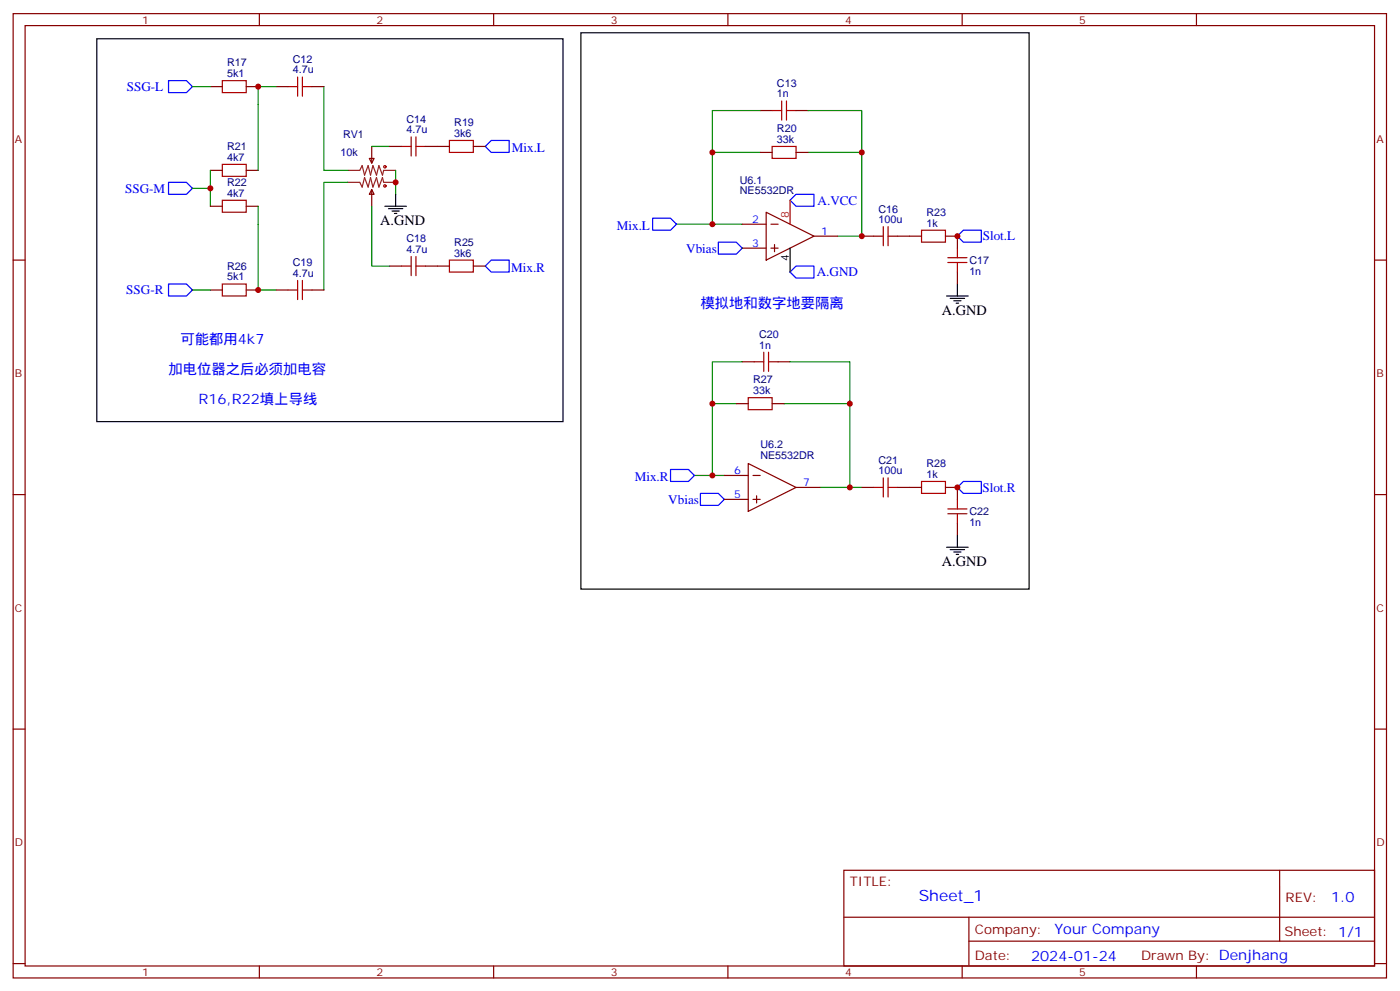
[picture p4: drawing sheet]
<svg xmlns="http://www.w3.org/2000/svg" width="413mm" height="292mm" viewBox="0 0 413 292" stroke-linecap="round" stroke-linejoin="round" font-family="sans-serif">
<g fill="none" stroke="#870000" stroke-width=".35">
<path d="M3.9 4h405.3v284.4h-405.3zM7.4 7.5h398.3v277.3h-398.3zM76.6 4v3.5M145.7 4v3.5M214.8 4v3.5M284 4v3.5M353.1 4v3.5M62.1 25.5h3.5M72.7 25.5h3.5M81.5 25.5h3.5M92.1 25.5h3.5M224.4 32.6h3.5"/>
<path d="M234.9 32.6h3.6M62.1 50.2h3.5M72.7 50.2h3.5M109 46.7h1.4l-.7 1.4zM109.7 55.9l.7 1.4h-1.4zM109.7 43.2v4.9M109.7 55.9v4.9M115 43.2h3.5M125.6 43.2h7M139.7 43.2h3.5M224.4 44.9h3.5M234.9 44.9h3.6"/>
<path d="M3.9 76.7h3.5M62.1 60.8h3.5M72.7 60.8h3.5M115 78.5h3.5M125.6 78.5h7M139.7 78.5h3.5M219.1 66.1h7M219.1 73.2h7M226.1 62.6l14.1 7-14.1 7.1zM227.5 66.1h2.2M227.5 73.2h2.2M228.6 72.1v2.1"/>
<path d="M240.2 69.6h7.1M254.4 69.6h3.5M264.9 69.6h7.1M279 69.6h3.6v3.6M405.7 76.7h3.5M62.1 85.5h3.5M72.7 85.5h3.5M81.5 85.5h3.5M92.1 85.5h3.5M282.6 80.2v3.5M217.3 119h3.5M219.1 106.7h3.5"/>
<path d="M227.9 119h3.5M229.7 106.7h3.5M220.8 136.7l14.1 7-14.1 7.1zM3.9 145.8h3.5M213.8 140.2h7M213.8 147.2h7M222.2 140.2h2.2M222.2 147.2h2.2M223.3 146.2v2.1M234.9 143.7h7.1M254.4 143.7h3.5M264.9 143.7h7.1"/>
<path d="M279 143.7h3.6v3.5M282.6 154.3v3.5M405.7 145.8h3.5M3.9 215h3.5M405.7 215h3.5M249.1 256.6h156.6v28.2h-156.6zM377.7 256.6v20.9M249.1 270.5h156.5M286 277.5h119.6M286 270.5v14.1M3.9 284.1h3.5M76.6 284.8v3.6"/>
<path d="M145.7 284.8v3.6M214.8 284.8v3.6M284 284.8v3.6M353.1 284.8v3.6M405.7 284.1h3.5"/>
</g>
<g fill="none" stroke="#a10000" stroke-width=".35">
<path d="M65.6 23.8h7.1v3.5h-7.1zM85 25.5h2.8M87.8 22.7v5.7M89.3 25.5h2.8M89.3 22.7v5.7M227.9 32.6h2.8M230.7 29.8v5.6M232.1 32.6h2.8M232.1 29.8v5.6M65.6 48.5h7.1v3.5h-7.1zM65.6 59.1h7.1v3.5h-7.1zM118.5 43.2h2.9"/>
<path d="M121.4 40.4v5.6M122.8 43.2h2.8M122.8 40.4v5.6M132.6 41.4h7.1v3.5h-7.1zM227.9 43.2h7v3.5h-7zM118.5 78.5h2.9M121.4 75.6v5.7M122.8 75.6v5.7M122.8 78.5h2.8M132.6 76.7h7.1v3.5h-7.1zM257.9 69.6h2.8M260.7 66.8v5.7"/>
<path d="M262.1 69.6h2.8M262.1 66.8v5.7M272 67.9h7v3.5h-7zM279.8 77.4h5.6M279.8 76h5.6M282.6 73.2v2.8M282.6 77.4v2.8M65.6 83.7h7.1v3.6h-7.1zM85 85.5h2.8M87.8 82.7v5.6M89.3 82.7v5.6M89.3 85.5h2.8"/>
<path d="M220.8 117.3h7.1v3.5h-7.1zM222.6 106.7h2.8M225.4 103.9v5.6M226.8 106.7h2.9M226.8 103.9v5.6M257.9 143.7h2.8M260.7 140.9v5.6M262.1 140.9v5.6M262.1 143.7h2.8M272 142h7v3.5h-7zM279.8 151.5h5.6M279.8 150.1h5.6"/>
<path d="M282.6 147.2v2.9M282.6 151.5v2.8"/>
<circle cx="113.6" cy="49.2" r=".35"/>
<circle cx="113.6" cy="54.8" r=".35"/>
</g>
<path d="M102.7 50.2h3.5l.7-1.4 .7 2.8 1.1-2.8 .7 2.8 .7-2.8 1 2.8 .7-2.8 1.1 2.8 .3-1.4h3.6M102.7 53.8h3.5l.7 1.4 .7-2.8 1.1 2.8 .7-2.8 .7 2.8 1-2.8 .7 2.8 1.1-2.8 .3 1.4h3.6" fill="none" stroke="#8c2424" stroke-width=".35"/>
<g fill="none" stroke="#008700" stroke-width=".35">
<path d="M56.8 25.5h5.3M81.5 25.5h-5.3v24.7M95.6 25.5v24.7h7.1M224.4 32.6h-14.1v12.3M238.5 32.6h15.9v12.3M56.8 55.5h5.3M62.1 50.2v10.6M102.7 53.8h-7.1v31.7M109.7 43.2h5.3M116.8 50.2v7.1M224.4 44.9h-14.1v21.2M238.5 44.9h15.9v24.7h-7.1"/>
<path d="M76.2 60.8v24.7h5.3M109.7 60.8v17.7h5.3M199.7 66.1h19.4M56.8 85.5h5.3M217.3 119h-7v21.2M219.1 106.7h-8.8v12.3M231.4 119h19.4v24.7h-8.8M233.2 106.7h17.6v12.3M205 140.2h8.8M250.8 143.7h3.6"/>
</g>
<g fill="none" stroke="#000" stroke-width=".35">
<path d="M28.6 11.4h137.6v112.9h-137.6zM171.4 9.7h132.3v164h-132.3zM116.8 57.3v3.5M113.6 60.8h6.3M114.7 61.5h4.2M115.7 62.2h2.1M116.4 62.9h.7M233.2 73.2v7M279.4 87.3h6.4M280.5 88h4.2M281.5 88.7h2.1M282.2 89.4h.7"/>
<path d="M282.6 83.7v3.6M282.6 157.8v3.6M279.4 161.4h6.4M280.5 162.1h4.2M281.5 162.8h2.1M282.2 163.5h.7"/>
</g>
<g fill="none" stroke="#00f" stroke-width=".35">
<path d="M49.7 23.8h5.3l1.8 1.7-1.8 1.8h-5.3zM49.7 53.8h5.3l1.8 1.7-1.8 1.8h-5.3zM145 41.4h5.3v3.5h-5.3l-1.8-1.7zM234.9 57.3h5.3v3.5h-5.3l-1.7-1.7zM145 76.7h5.3v3.5h-5.3l-1.8-1.7zM192.6 64.3h5.3l1.8 1.8-1.8 1.8h-5.3zM212 71.4h5.3l1.8 1.8-1.8 1.7h-5.3zM284.3 67.9h5.3v3.5h-5.3l-1.7-1.8zM49.7 83.7h5.3l1.8 1.8-1.8 1.8h-5.3zM233.2 80.2l1.7-1.7h5.3v3.5h-5.3zM197.9 138.4h5.3l1.8 1.8-1.8 1.8h-5.3zM206.7 145.5h5.3l1.8 1.7-1.8 1.8h-5.3z"/>
<path d="M284.3 142h5.3v3.5h-5.3l-1.7-1.8z"/>
</g>
<path d="M233.2 59.1v7" fill="none" stroke="#f00" stroke-width=".35"/>
<g fill="#c00">
<circle cx="116.8" cy="53.8" r=".88"/>
<circle cx="62.1" cy="55.5" r=".88"/>
<circle cx="76.2" cy="85.5" r=".88"/>
<circle cx="76.2" cy="25.5" r=".88"/>
<circle cx="250.8" cy="143.7" r=".88"/>
<circle cx="254.4" cy="44.9" r=".88"/>
<circle cx="250.8" cy="119" r=".88"/>
<circle cx="210.3" cy="66.1" r=".88"/>
<circle cx="210.3" cy="44.9" r=".88"/>
<circle cx="210.3" cy="140.2" r=".88"/>
<circle cx="210.3" cy="119" r=".88"/>
<circle cx="282.6" cy="69.6" r=".88"/>
<circle cx="282.6" cy="143.7" r=".88"/>
<circle cx="254.4" cy="69.6" r=".88"/>
</g>
<text font-size="4.6" fill="#00f" x="271.2" y="265.6">Sheet_1</text>
<g font-size="4.2">
<text x="112.2" y="66.5">A.GND</text>
<text x="278" y="92.9">A.GND</text>
<text x="278" y="167">A.GND</text>
</g>
<g font-size="4.2" fill="#00f">
<text x="206.7" y="90.8">模拟地和数字地要隔离</text>
<text x="53.3" y="101.4">可能都用4k7</text>
<text x="49.7" y="110.2">加电位器之后必须加电容</text>
<text x="58.6" y="119">R16,R22填上导线</text>
<text x="392.9" y="265.9">1.0</text>
<text x="311.2" y="275.4">Your Company</text>
<text x="304.3" y="283.2">2024-01-24</text>
</g>
<g font-size="3.9" fill="#00f">
<text x="37.4" y="26.8">SSG-L</text>
<text x="151" y="44.9">Mix.L</text>
<text x="36.9" y="56.8">SSG-M</text>
<text x="241.3" y="60.3">A.VCC</text>
<text x="182" y="67.9">Mix.L</text>
<text x="290.1" y="70.9">Slot.L</text>
<text x="202.5" y="74.5">Vbias</text>
<text x="150.9" y="80.2">Mix.R</text>
<text x="241.1" y="81.5">A.GND</text>
<text x="37.3" y="86.8">SSG-R</text>
<text x="187.3" y="142">Mix.R</text>
<text x="197.2" y="148.6">Vbias</text>
<text x="290" y="145">Slot.R</text>
</g>
<g font-size="3.9" fill="#800">
<text x="250.8" y="261.2">TITLE:</text>
<text x="379.5" y="265.9">REV:</text>
<text x="287.7" y="275.4">Company:</text>
<text x="379.1" y="276">Sheet: 1/1</text>
<text x="287.7" y="283.1">Date:</text>
<text x="336.8" y="283.2">Drawn By: Denjhang</text>
</g>
<g font-size="3.2" fill="#800">
<text x="42" y="7">1</text>
<text x="111.1" y="7">2</text>
<text x="180.3" y="7">3</text>
<text x="249.4" y="7">4</text>
<text x="318.6" y="7">5</text>
<text x="4.4" y="42.1">A</text>
<text x="406.2" y="42.1">A</text>
<text x="4.4" y="111.3">B</text>
<text x="406.2" y="111.3">B</text>
<text x="4.4" y="180.4">C</text>
<text x="406.2" y="180.4">C</text>
<text x="4.4" y="249.6">D</text>
<text x="406.2" y="249.6">D</text>
<text x="42" y="287.8">1</text>
<text x="111.1" y="287.8">2</text>
<text x="180.3" y="287.8">3</text>
<text x="249.4" y="287.8">4</text>
<text x="318.6" y="287.8">5</text>
</g>
<g font-size="3.2" fill="#000080">
<text x="67" y="22.7">5k1</text>
<text x="67" y="19.5">R17</text>
<text x="86.4" y="21.7">4.7u</text>
<text x="86.4" y="18.5">C12</text>
<text x="229.3" y="28.7">1n</text>
<text x="229.3" y="25.5">C13</text>
<text x="101.3" y="40.8">RV1</text>
<text x="120" y="39.3">4.7u</text>
<text x="120" y="36.2">C14</text>
<text x="134.1" y="40.4">3k6</text>
<text x="134.1" y="37.2">R19</text>
<text x="229.3" y="38.9">R20</text>
<text x="67" y="47.4">4k7</text>
<text x="67" y="44.2">R21</text>
<text x="100.5" y="46.1">10k</text>
<text x="229.3" y="42.1">33k</text>
<text x="67" y="58">4k7</text>
<text x="67" y="54.8">R22</text>
<text x="218.4" y="57.3">NE5532DR</text>
<text x="218.4" y="54.4">U6.1</text>
<text x="259.3" y="65.8">100u</text>
<text x="259.3" y="62.7">C16</text>
<text x="273.4" y="63.7">R23</text>
<text x="120" y="71.5">C18</text>
<text x="273.4" y="66.8">1k</text>
<text x="120" y="74.6">4.7u</text>
<text x="134.1" y="75.6">3k6</text>
<text x="134.1" y="72.5">R25</text>
<text x="286.1" y="77.8">C17</text>
<text x="67" y="82.7">5k1</text>
<text x="67" y="79.5">R26</text>
<text x="86.4" y="81.6">4.7u</text>
<text x="86.4" y="78.5">C19</text>
<text x="286.1" y="81">1n</text>
<text x="224" y="99.6">C20</text>
<text x="224" y="102.8">1n</text>
<text x="222.3" y="113">R27</text>
<text x="222.3" y="116.2">33k</text>
<text x="224.4" y="135.4">NE5532DR</text>
<text x="224.4" y="132.2">U6.2</text>
<text x="259.3" y="136.8">C21</text>
<text x="273.4" y="137.8">R28</text>
<text x="259.3" y="139.8">100u</text>
<text x="273.4" y="140.9">1k</text>
<text x="286.1" y="155.1">1n</text>
<text x="286.1" y="151.9">C22</text>
</g>
<g font-size="3.2" fill="#00f">
<text x="222" y="65.8">2</text>
<text x="242.4" y="69.3">1</text>
<text x="222" y="72.8">3</text>
<text x="216.7" y="139.8">6</text>
<text x="237.1" y="143.4">7</text>
<text x="216.7" y="146.9">5</text>
</g>
<text font-size="3.2" fill="#f00" x="232.8" y="64.3" transform="rotate(-90 232.8 64.3)">8</text>
<text font-size="3.2" x="232.8" y="76.9" transform="rotate(-90 232.8 76.9)">4</text>
</svg>
